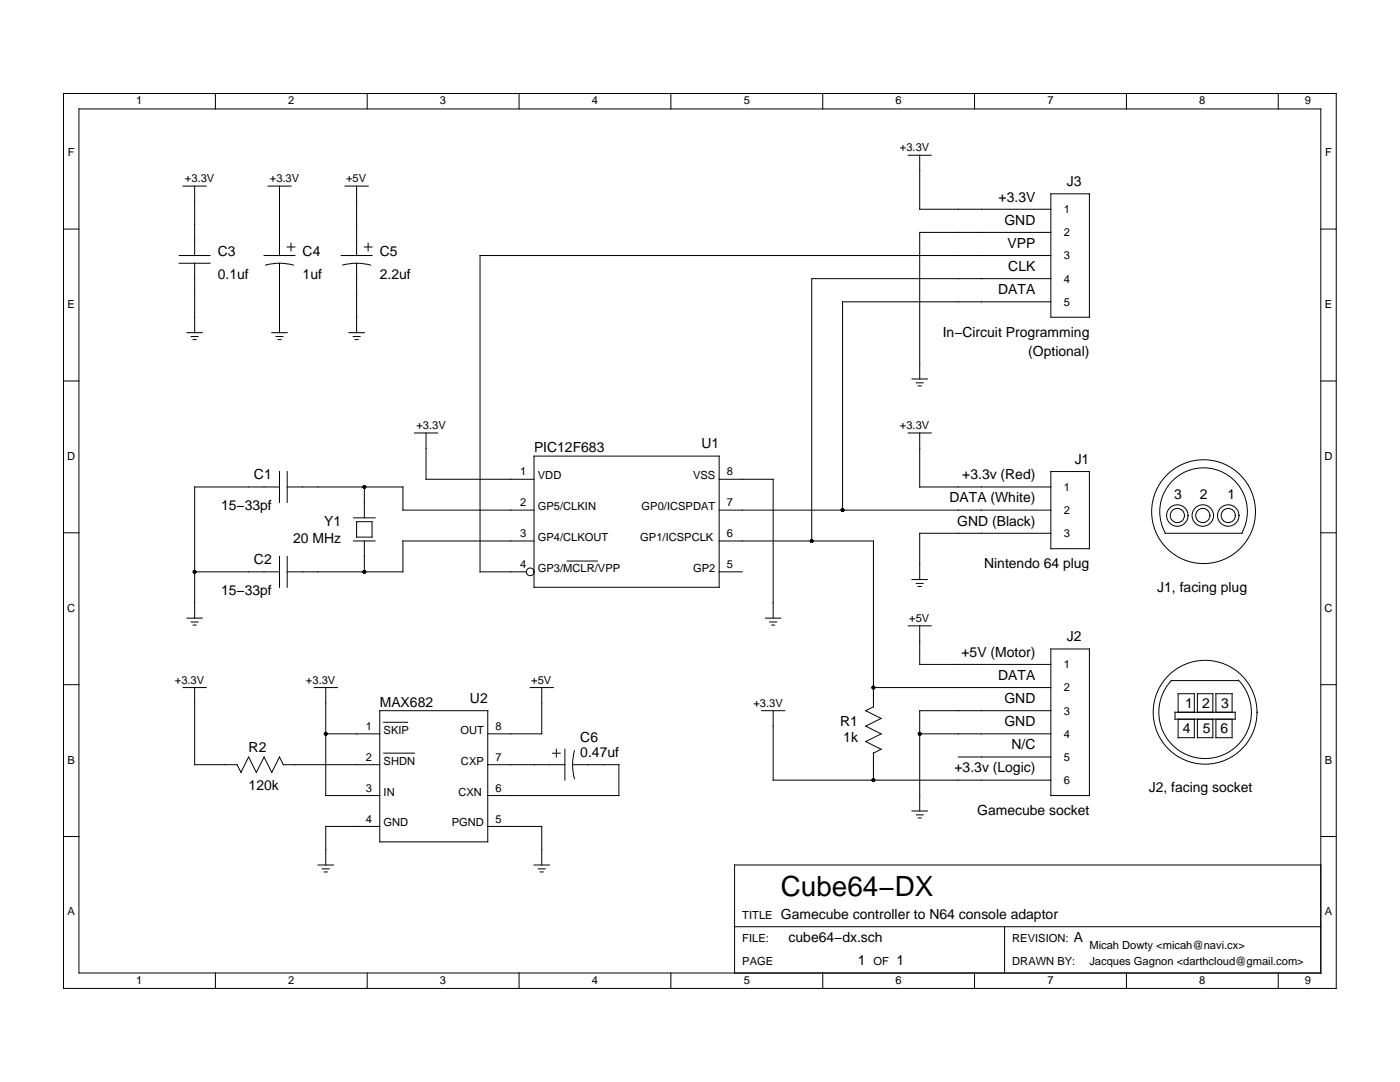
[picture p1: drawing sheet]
<svg xmlns="http://www.w3.org/2000/svg" width="279mm" height="216mm" viewBox="0 0 279 216" stroke-linecap="round" stroke-linejoin="round" font-family="sans-serif">
<g fill="none" stroke="#000" stroke-width=".2">
<path d="M12.7 18.7h254v178.5h-254zM43 18.7v3M73.3 18.7v3M103.6 18.7v3M133.9 18.7v3M164.2 18.7v3M194.5 18.7v3M224.8 18.7v3M255.1 18.7v3M15.8 21.7h247.8v172.5h-247.8zM36.5 37.1h4.7M38.8 37.1v13.9"/>
<path d="M53.5 37.1h4.6M55.8 37.1v13.9M68.9 37.1h4.6M71.2 37.1v13.9M181.2 31h4.7M183.5 31v10.8h26.2M209.7 38.7h7.7v24.6h-7.7zM12.7 45.7h3.1M35.8 52.5h6.1M35.8 51h6.1M38.8 52.5v13.9M52.7 51h6.2"/>
<path d="M53 52.9a10.8 10.8 0 0 1 5.6 0M55.8 52.5v13.9M57.3 49.3h1.6M58.1 48.5v1.6M68.1 51h6.2M68.4 52.9a10.8 10.8 0 0 1 5.6 0M71.2 52.5v13.9M72.7 49.3h1.6M73.5 48.5v1.6M209.7 51h-113.9v63.1h9.2M209.7 46.4h-26.2v29.2M209.7 55.6h-47.7v52.3"/>
<path d="M263.6 45.7h3.1M12.7 76h3.1M37.3 66.4h3.1M38.2 67.2h1.3M38.5 67.8h.7M54.2 66.4h3.1M55.1 67.2h1.4M55.5 67.8h.6M69.6 66.4h3.1M70.5 67.2h1.4M70.9 67.8h.6M182 75.6h3.1"/>
<path d="M182.9 76.4h1.3M183.2 77h.7M209.7 60.2h-41.5v41.6M263.6 76h3.1M55.8 94.1v6.1M55.8 97.2h-17v26.1M57.3 94.1v6.1M57.3 97.2h23.1v4.6h26.2M72.7 97.2v6.1M82.7 86.4h4.6M85 86.4v9.2h21.6M106.6 91h36.9v26.2h-36.9z"/>
<path d="M143.5 95.6h10.8v27.7M181.2 86.4h4.7M183.5 86.4v10.8h26.2M209.7 94.1h7.7v15.4h-7.7zM12.7 106.3h3.1M38.8 114.1h17M55.8 111v6.2M57.3 111v6.2M70.6 107.9h4.3M70.6 103.3h4.3M71.2 104.1h3.1v3.1h-3.1zM72.7 107.9v6.2"/>
<path d="M106.6 107.9h-26.2v6.2h-23.1M113.2 111.9h6M143.5 107.9h30.8v33.1l-1.5 .8 3.1 1.6-3.1 1.5 3.1 1.5-3.1 1.6 3.1 1.5M143.5 114.1h4.6M143.5 101.8h66.2M182 115.6h3.1M182.9 116.4h1.3M183.2 117h.7M209.7 106.4h-26.2v9.2M232.5 106.4h15.4M232.5 106.3a8.7 8.7 0 0 1 7.7-12.9 8.7 8.7 0 0 1 7.6 12.9M263.6 106.3h3.1"/>
<path d="M12.7 136.6h3.1M36.5 137.2h4.7M37.3 123.3h3.1M38.2 124.1h1.3M38.5 124.7h.7M38.8 137.2v15.4h8.5M62.7 137.2h4.6M65 137.2v21.5h10.8M105.8 137.2h4.6M108.1 137.2v9.2h-10.8M152.8 123.3h3M153.6 124.1h1.4"/>
<path d="M154 124.7h.6M174.3 137.2h35.4M181.2 124.9h4.7M183.5 124.9v7.7h26.2M209.7 129.5h7.7v29.2h-7.7zM247.1 135.7a9.2 9.2 0 0 1-.1 13 9.2 9.2 0 0 1-12.9 .1 9.2 9.2 0 0 1-.4-13h13.4M263.6 136.6h3.1M47.3 152.6l.8 1.5 1.5-3.1 1.6 3.1 1.5-3.1 1.5 3.1 1.6-3.1 .7 1.6h19.3M65 146.4h10.8M75.8 141.8h21.5v26.2h-21.5zM76.6 144.1h4.7M76.6 150.3h6.1"/>
<path d="M97.3 152.6h15.4M110.3 150.3h1.5M111 149.5v1.5M112.7 149.5v6.2M114.3 152.6h9.2v6.1h-26.2M114.6 149.8a10.8 10.8 0 0 0 0 5.6M152 141.8h4.6M154.3 141.8v13.9h55.4M174.3 150.2v5.5M175.9 149.5l-1.6 .8M183.5 146.4h26.2M191.2 151h18.5"/>
<path d="M209.7 141.8h-26.2v20M234.5 142.1h12v1.4h-12zM235.1 142.1v-3.7h3.3v3.7M235.1 143.5v3.7h3.3v-3.7M239 142.1v-3.7h3v3.7M239 143.5v3.7h3v-3.7M242.7 142.1v-3.7h3.2v3.7M242.7 143.5v3.7h3.2v-3.7M12.7 166.9h3.1M63.5 172.6h3.1M64.3 173.4h1.4M64.7 174h.6"/>
<path d="M75.8 164.9h-10.8v7.7M97.3 164.9h10.8v7.7M106.6 172.6h3.1M107.4 173.4h1.4M107.8 174h.6M182 161.8h3.1M182.9 162.6h1.3M183.2 163.2h.7M263.6 172.6h-117v21.6M263.6 166.9h3.1M43 194.2v3M73.3 194.2v3"/>
<path d="M103.6 194.2v3M133.9 194.2v3M146.6 184.9h117M164.2 194.2v3M194.5 194.2v3M200.5 184.9v9.3M224.8 194.2v3M255.1 194.2v3"/>
<circle cx="105.8" cy="114.1" r=".77"/>
<circle cx="235" cy="102.9" r="2.14"/>
<circle cx="235" cy="102.9" r="1.42"/>
<circle cx="240" cy="102.9" r="2.14"/>
<circle cx="240" cy="102.9" r="1.42"/>
<circle cx="240.2" cy="102.1" r="10.4"/>
<circle cx="245.1" cy="102.9" r="2.14"/>
<circle cx="245.1" cy="102.9" r="1.42"/>
<circle cx="240.5" cy="142.1" r="10.4"/>
</g>
<g fill="#000">
<circle cx="72.7" cy="97.2" r=".38"/>
<circle cx="38.8" cy="114.1" r=".38"/>
<circle cx="72.7" cy="114.1" r=".38"/>
<circle cx="162" cy="107.9" r=".38"/>
<circle cx="168.2" cy="101.8" r=".38"/>
<circle cx="174.3" cy="137.2" r=".38"/>
<circle cx="65" cy="146.4" r=".38"/>
<circle cx="174.3" cy="155.7" r=".38"/>
<circle cx="183.5" cy="146.4" r=".38"/>
</g>
<text font-size="5.6" x="155.8" y="178.8">Cube64−DX</text>
<g font-size="2.8">
<text x="199.3" y="40.2">+3.3V</text>
<text x="212.9" y="37.1">J3</text>
<text x="200.5" y="44.8">GND</text>
<text x="43.5" y="51">C3</text>
<text x="60.4" y="51">C4</text>
<text x="75.8" y="51">C5</text>
<text x="201.1" y="49.4">VPP</text>
<text x="43.5" y="55.6">0.1uf</text>
<text x="60.4" y="55.6">1uf</text>
<text x="75.8" y="55.6">2.2uf</text>
<text x="199.2" y="58.7">DATA</text>
<text x="201.2" y="54.1">CLK</text>
<text x="188.1" y="67.2">In−Circuit Programming</text>
<text x="205.2" y="71">(Optional)</text>
<text x="140" y="89.5">U1</text>
<text x="50.7" y="95.6">C1</text>
<text x="106.6" y="90.2">PIC12F683</text>
<text x="192" y="95.6">+3.3v (Red)</text>
<text x="214.5" y="92.6">J1</text>
<text x="44.1" y="101.8">15−33pf</text>
<text x="189.5" y="100.2">DATA (White)</text>
<text x="234.3" y="99.5">3</text>
<text x="239.4" y="99.5">2</text>
<text x="245" y="99.5">1</text>
<text x="64.7" y="104.9">Y1</text>
<text x="191" y="104.9">GND (Black)</text>
<text x="50.7" y="112.6">C2</text>
<text x="58.5" y="108.4">20 MHz</text>
<text x="196.4" y="113.3">Nintendo 64 plug</text>
<text x="44.1" y="118.7">15−33pf</text>
<text x="231" y="118.1">J1, facing plug</text>
<text x="191.9" y="131">+5V (Motor)</text>
<text x="212.9" y="128">J2</text>
<text x="199.2" y="135.7">DATA</text>
<text x="75.8" y="141">MAX682</text>
<text x="93.8" y="140.3">U2</text>
<text x="200.5" y="140.3">GND</text>
<text x="236.5" y="141.2">1 2</text>
<text x="243.7" y="141.2">3</text>
<text x="115.8" y="148">C6</text>
<text x="167.7" y="144.9">R1</text>
<text x="168.3" y="148">1k</text>
<text x="200.5" y="144.9">GND</text>
<text x="201.9" y="149.5">N/C</text>
<text x="236" y="146.3">4</text>
<text x="240" y="146.3">5</text>
<text x="243.6" y="146.3">6</text>
<text x="49.6" y="150">R2</text>
<text x="115.8" y="151">0.47uf</text>
<text x="190.5" y="154.1">+3.3v (Logic)</text>
<text x="49.6" y="157.7">120k</text>
<text x="229.3" y="158.1">J2, facing socket</text>
<text x="195" y="162.6">Gamecube socket</text>
<text x="155.8" y="183.4">Gamecube controller to N64 console adaptor</text>
<text x="157.4" y="188">cube64−dx.sch</text>
<text x="214.3" y="188">A</text>
<text x="171.2" y="192.6">1</text>
<text x="178.9" y="192.6">1</text>
</g>
<g font-size="2.2">
<text x="27.2" y="20.8">1</text>
<text x="57.5" y="20.8">2</text>
<text x="87.8" y="20.8">3</text>
<text x="118.1" y="20.8">4</text>
<text x="148.4" y="20.8">5</text>
<text x="178.7" y="20.8">6</text>
<text x="209" y="20.8">7</text>
<text x="239.3" y="20.8">8</text>
<text x="260.4" y="20.8">9</text>
<text x="13.5" y="31.1">F</text>
<text x="179.6" y="30.2">+3.3V</text>
<text x="264.5" y="31.1">F</text>
<text x="36.9" y="36.4">+3.3V</text>
<text x="53.9" y="36.4">+3.3V</text>
<text x="69.1" y="36.4">+5V</text>
<text x="212.3" y="47.1">2</text>
<text x="212.3" y="42.5">1</text>
<text x="212.3" y="51.8">3</text>
<text x="212.3" y="56.4">4</text>
<text x="13.5" y="61.5">E</text>
<text x="212.3" y="61">5</text>
<text x="264.4" y="61.5">E</text>
<text x="83.1" y="85.6">+3.3V</text>
<text x="179.6" y="85.6">+3.3V</text>
<text x="13.4" y="91.7">D</text>
<text x="103.8" y="94.9">1</text>
<text x="107.3" y="95.6">VDD</text>
<text x="138.3" y="95.6">VSS</text>
<text x="145.1" y="94.9">8</text>
<text x="264.3" y="91.7">D</text>
<text x="103.8" y="101">2</text>
<text x="107.3" y="101.8">GP5/CLKIN</text>
<text x="128" y="101.8">GP0/ICSPDAT</text>
<text x="145.1" y="101">7</text>
<text x="212.3" y="97.9">1</text>
<text x="103.8" y="107.2">3</text>
<text x="107.3" y="107.9">GP4/CLKOUT</text>
<text x="127.8" y="107.9">GP1/ICSPCLK</text>
<text x="145.1" y="107.2">6</text>
<text x="212.3" y="102.6">2</text>
<text x="212.3" y="107.2">3</text>
<text x="103.8" y="113.3">4</text>
<text x="145.1" y="113.3">5</text>
<text x="107.3" y="114.1">GP3/MCLR/VPP</text>
<text x="138.3" y="114.1">GP2</text>
<text x="13.4" y="122.1">C</text>
<text x="181.5" y="124.1">+5V</text>
<text x="264.3" y="122.1">C</text>
<text x="34.9" y="136.4">+3.3V</text>
<text x="61.1" y="136.4">+3.3V</text>
<text x="106" y="136.4">+5V</text>
<text x="212.3" y="138">2</text>
<text x="212.3" y="133.3">1</text>
<text x="150.4" y="141">+3.3V</text>
<text x="212.3" y="142.6">3</text>
<text x="73" y="145.7">1</text>
<text x="76.6" y="146.4">SKIP</text>
<text x="91.9" y="146.4">OUT</text>
<text x="98.9" y="145.7">8</text>
<text x="212.3" y="147.2">4</text>
<text x="13.5" y="152.4">B</text>
<text x="73" y="151.8">2</text>
<text x="76.6" y="152.6">SHDN</text>
<text x="92" y="152.6">CXP</text>
<text x="98.9" y="151.8">7</text>
<text x="212.3" y="151.8">5</text>
<text x="264.4" y="152.4">B</text>
<text x="73" y="158">3</text>
<text x="76.6" y="158.7">IN</text>
<text x="91.5" y="158.7">CXN</text>
<text x="98.9" y="158">6</text>
<text x="212.3" y="156.4">6</text>
<text x="73" y="164.1">4</text>
<text x="76.6" y="164.9">GND</text>
<text x="90.1" y="164.9">PGND</text>
<text x="98.9" y="164.1">5</text>
<text x="13.5" y="182.7">A</text>
<text x="148.1" y="183.4">TITLE</text>
<text x="264.4" y="182.7">A</text>
<text x="148.1" y="188">FILE:</text>
<text x="202" y="188">REVISION:</text>
<text x="217.4" y="189.4">Micah Dowty &lt;micah@navi.cx&gt;</text>
<text x="27.2" y="196.3">1</text>
<text x="57.5" y="196.3">2</text>
<text x="87.8" y="196.3">3</text>
<text x="118.1" y="196.3">4</text>
<text x="148.1" y="192.6">PAGE</text>
<text x="148.4" y="196.3">5</text>
<text x="174.3" y="192.6">OF</text>
<text x="178.7" y="196.3">6</text>
<text x="202" y="192.6">DRAWN BY:</text>
<text x="209" y="196.3">7</text>
<text x="217.4" y="192.6">Jacques Gagnon &lt;darthcloud@gmail.com&gt;</text>
<text x="239.3" y="196.3">8</text>
<text x="260.4" y="196.3">9</text>
</g>
</svg>
